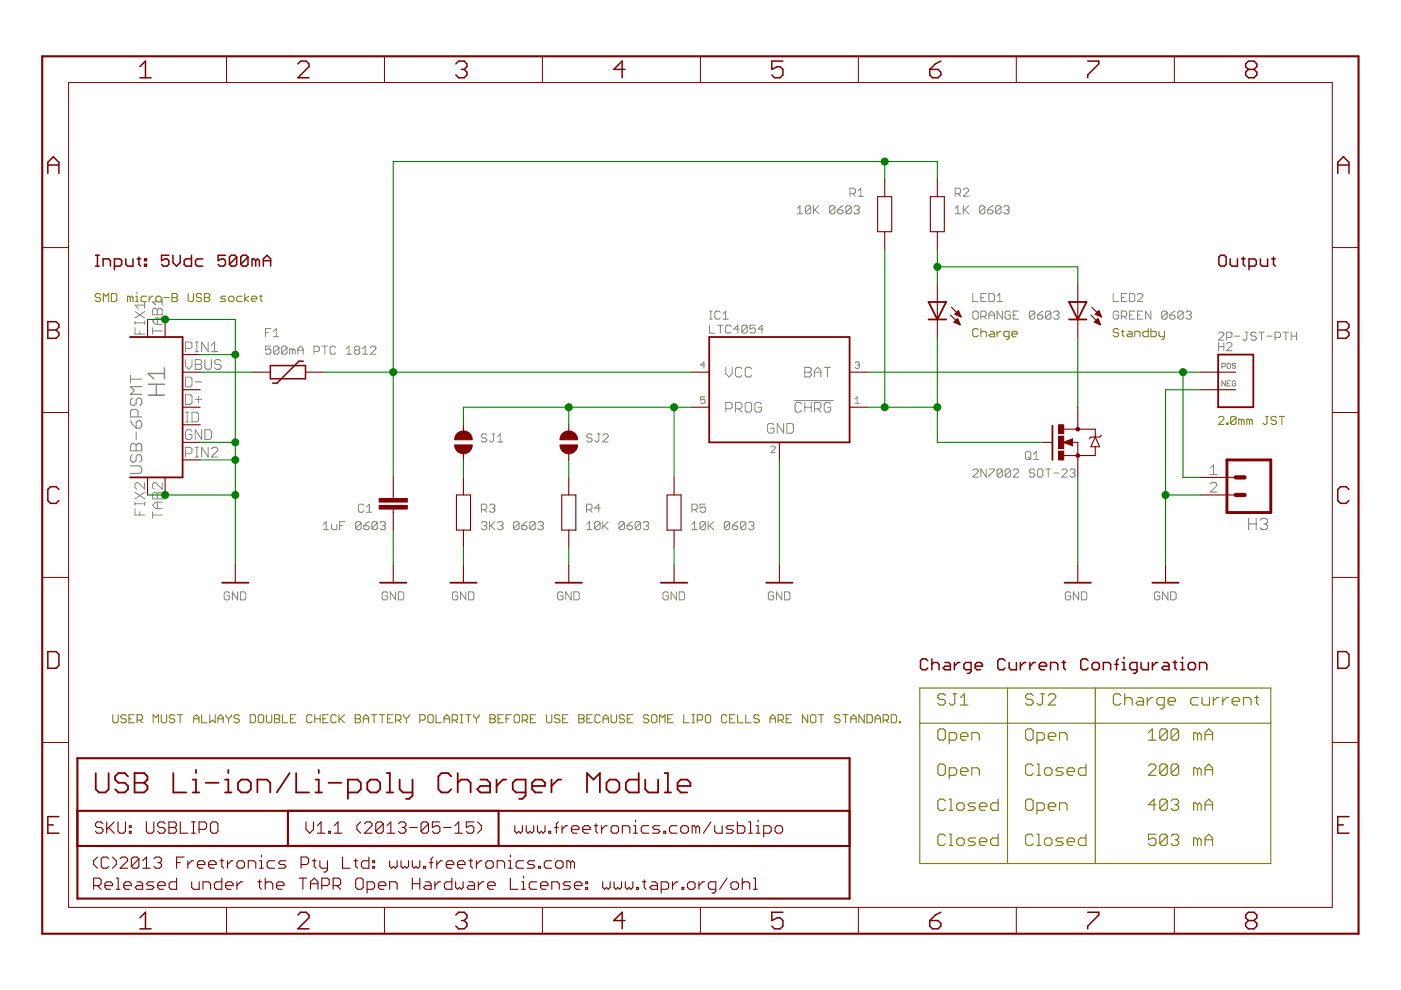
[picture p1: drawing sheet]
<?xml version="1.0" encoding="utf-8"?>
<!DOCTYPE eagle SYSTEM "eagle.dtd">
<eagle version="6.3">
<drawing>
<settings>
<setting alwaysvectorfont="yes"/>
<setting verticaltext="up"/>
</settings>
<grid distance="0.1" unitdist="inch" unit="inch" style="lines" multiple="1" display="no" altdistance="0.01" altunitdist="inch" altunit="inch"/>
<schematic xreflabel="%F%N/%S.%C%R" xrefpart="/%S.%C%R">
<libraries>
<library name="freetronics">
<symbols>
<symbol name="CAP">
<wire x1="0" y1="2.54" x2="0" y2="2.032" width="0.1524" layer="94"/>
<wire x1="0" y1="0" x2="0" y2="0.508" width="0.1524" layer="94"/>
<text x="1.524" y="2.921" size="1.778" layer="95">&gt;NAME</text>
<text x="1.524" y="-2.159" size="1.778" layer="96">&gt;VALUE</text>
<rectangle x1="-2.032" y1="0.508" x2="2.032" y2="1.016" layer="94"/>
<rectangle x1="-2.032" y1="1.524" x2="2.032" y2="2.032" layer="94"/>
<pin name="1" x="0" y="5.08" visible="off" length="short" direction="pas" swaplevel="1" rot="R270"/>
<pin name="2" x="0" y="-2.54" visible="off" length="short" direction="pas" swaplevel="1" rot="R90"/>
</symbol>
<symbol name="RESISTOR">
<wire x1="-2.54" y1="1.016" x2="2.54" y2="1.016" width="0.1524" layer="94"/>
<wire x1="-2.54" y1="-1.016" x2="-2.54" y2="1.016" width="0.1524" layer="94"/>
<wire x1="2.54" y1="-1.016" x2="2.54" y2="1.016" width="0.1524" layer="94"/>
<wire x1="-2.54" y1="-1.016" x2="2.54" y2="-1.016" width="0.1524" layer="94"/>
<text x="-3.81" y="1.4986" size="1.778" layer="95">&gt;NAME</text>
<text x="-3.81" y="-3.302" size="1.778" layer="96">&gt;VALUE</text>
<pin name="2" x="5.08" y="0" visible="off" length="short" direction="pas" swaplevel="1" rot="R180"/>
<pin name="1" x="-5.08" y="0" visible="off" length="short" direction="pas" swaplevel="1"/>
</symbol>
</symbols>
<devicesets>
<deviceset name="CAP" prefix="C" uservalue="yes">
<gates>
<gate name="G$1" symbol="CAP" x="0" y="0"/>
</gates>
<devices>
<device name="0603" package="0603">
<connects>
<connect gate="G$1" pin="1" pad="1"/>
<connect gate="G$1" pin="2" pad="2"/>
</connects>
<technologies>
<technology name=""/>
</technologies>
</device>
<device name="PTH" package="CAP-PTH-SMALL">
<connects>
<connect gate="G$1" pin="1" pad="1"/>
<connect gate="G$1" pin="2" pad="2"/>
</connects>
<technologies>
<technology name=""/>
</technologies>
</device>
<device name="PTH2" package="CAP-PTH-SMALL2">
<connects>
<connect gate="G$1" pin="1" pad="1"/>
<connect gate="G$1" pin="2" pad="2"/>
</connects>
<technologies>
<technology name=""/>
</technologies>
</device>
<device name="0402" package="C0402">
<connects>
<connect gate="G$1" pin="1" pad="1"/>
<connect gate="G$1" pin="2" pad="2"/>
</connects>
<technologies>
<technology name=""/>
</technologies>
</device>
<device name="0805" package="0805">
<connects>
<connect gate="G$1" pin="1" pad="1"/>
<connect gate="G$1" pin="2" pad="2"/>
</connects>
<technologies>
<technology name=""/>
</technologies>
</device>
<device name="PTH3" package="CAP-PTH-LARGE">
<connects>
<connect gate="G$1" pin="1" pad="1"/>
<connect gate="G$1" pin="2" pad="2"/>
</connects>
<technologies>
<technology name=""/>
</technologies>
</device>
<device name="SMD" package="GRM43D">
<connects>
<connect gate="G$1" pin="1" pad="A"/>
<connect gate="G$1" pin="2" pad="C"/>
</connects>
<technologies>
<technology name=""/>
</technologies>
</device>
<device name="0805-LARGE" package="0805-LARGE">
<connects>
<connect gate="G$1" pin="1" pad="1"/>
<connect gate="G$1" pin="2" pad="2"/>
</connects>
<technologies>
<technology name=""/>
</technologies>
</device>
</devices>
</deviceset>
<deviceset name="RESISTOR" prefix="R" uservalue="yes">
<gates>
<gate name="G$1" symbol="RESISTOR" x="0" y="0"/>
</gates>
<devices>
<device name="1206" package="1206">
<connects>
<connect gate="G$1" pin="1" pad="1"/>
<connect gate="G$1" pin="2" pad="2"/>
</connects>
<technologies>
<technology name=""/>
</technologies>
</device>
<device name="0603" package="0603">
<connects>
<connect gate="G$1" pin="1" pad="1"/>
<connect gate="G$1" pin="2" pad="2"/>
</connects>
<technologies>
<technology name=""/>
</technologies>
</device>
<device name="PTH1" package="AXIAL-0.3">
<connects>
<connect gate="G$1" pin="1" pad="P$1"/>
<connect gate="G$1" pin="2" pad="P$2"/>
</connects>
<technologies>
<technology name=""/>
</technologies>
</device>
<device name="2010" package="R2010">
<connects>
<connect gate="G$1" pin="1" pad="1"/>
<connect gate="G$1" pin="2" pad="2"/>
</connects>
<technologies>
<technology name=""/>
</technologies>
</device>
<device name="0402" package="C0402">
<connects>
<connect gate="G$1" pin="1" pad="1"/>
<connect gate="G$1" pin="2" pad="2"/>
</connects>
<technologies>
<technology name=""/>
</technologies>
</device>
<device name="0805" package="0805">
<connects>
<connect gate="G$1" pin="1" pad="1"/>
<connect gate="G$1" pin="2" pad="2"/>
</connects>
<technologies>
<technology name=""/>
</technologies>
</device>
<device name="0805-LARGE" package="0805-LARGE">
<connects>
<connect gate="G$1" pin="1" pad="1"/>
<connect gate="G$1" pin="2" pad="2"/>
</connects>
<technologies>
<technology name=""/>
</technologies>
</device>
</devices>
</deviceset>
</devicesets>
</library>
<library name="freetronics-master-v1">
<symbols>
<symbol name="LED">
<wire x1="1.27" y1="0" x2="0" y2="-2.54" width="0.254" layer="94"/>
<wire x1="0" y1="-2.54" x2="-1.27" y2="0" width="0.254" layer="94"/>
<wire x1="1.27" y1="-2.54" x2="0" y2="-2.54" width="0.254" layer="94"/>
<wire x1="0" y1="-2.54" x2="-1.27" y2="-2.54" width="0.254" layer="94"/>
<wire x1="1.27" y1="0" x2="0" y2="0" width="0.254" layer="94"/>
<wire x1="0" y1="0" x2="-1.27" y2="0" width="0.254" layer="94"/>
<wire x1="0" y1="0" x2="0" y2="-2.54" width="0.1524" layer="94"/>
<wire x1="-2.032" y1="-0.762" x2="-3.429" y2="-2.159" width="0.1524" layer="94"/>
<wire x1="-1.905" y1="-1.905" x2="-3.302" y2="-3.302" width="0.1524" layer="94"/>
<text x="3.556" y="-4.572" size="1.778" layer="95" rot="R90">&gt;NAME</text>
<text x="5.715" y="-4.572" size="1.778" layer="96" rot="R90">&gt;VALUE</text>
<pin name="C" x="0" y="-5.08" visible="off" length="short" direction="pas" rot="R90"/>
<pin name="A" x="0" y="2.54" visible="off" length="short" direction="pas" rot="R270"/>
<polygon width="0.1524" layer="94">
<vertex x="-3.429" y="-2.159"/>
<vertex x="-3.048" y="-1.27"/>
<vertex x="-2.54" y="-1.778"/>
</polygon>
<polygon width="0.1524" layer="94">
<vertex x="-3.302" y="-3.302"/>
<vertex x="-2.921" y="-2.413"/>
<vertex x="-2.413" y="-2.921"/>
</polygon>
</symbol>
</symbols>
<devicesets>
<deviceset name="LED" prefix="LED" uservalue="yes">
<gates>
<gate name="G$1" symbol="LED" x="0" y="0"/>
</gates>
<devices>
<device name="5MM" package="LED5MM">
<connects>
<connect gate="G$1" pin="A" pad="A"/>
<connect gate="G$1" pin="C" pad="K"/>
</connects>
<technologies>
<technology name=""/>
</technologies>
</device>
<device name="3MM" package="LED3MM">
<connects>
<connect gate="G$1" pin="A" pad="A"/>
<connect gate="G$1" pin="C" pad="K"/>
</connects>
<technologies>
<technology name=""/>
</technologies>
</device>
<device name="1206" package="LED-1206">
<connects>
<connect gate="G$1" pin="A" pad="A"/>
<connect gate="G$1" pin="C" pad="C"/>
</connects>
<technologies>
<technology name=""/>
</technologies>
</device>
<device name="0603" package="LED-0603">
<connects>
<connect gate="G$1" pin="A" pad="A"/>
<connect gate="G$1" pin="C" pad="C"/>
</connects>
<technologies>
<technology name=""/>
</technologies>
</device>
<device name="10MM" package="LED10MM">
<connects>
<connect gate="G$1" pin="A" pad="A"/>
<connect gate="G$1" pin="C" pad="C"/>
</connects>
<technologies>
<technology name=""/>
</technologies>
</device>
<device name="0805" package="LED-0805">
<connects>
<connect gate="G$1" pin="A" pad="A"/>
<connect gate="G$1" pin="C" pad="C"/>
</connects>
<technologies>
<technology name=""/>
</technologies>
</device>
<device name="0805-LARGE" package="LED-0805-LARGE">
<connects>
<connect gate="G$1" pin="A" pad="A"/>
<connect gate="G$1" pin="C" pad="C"/>
</connects>
<technologies>
<technology name=""/>
</technologies>
</device>
</devices>
</deviceset>
</devicesets>
</library>
<library name="freetronics-luke">
<symbols>
<symbol name="LTC4054">
<wire x1="-10.16" y1="10.16" x2="10.16" y2="10.16" width="0.254" layer="94"/>
<wire x1="10.16" y1="10.16" x2="10.16" y2="-5.08" width="0.254" layer="94"/>
<wire x1="10.16" y1="-5.08" x2="-10.16" y2="-5.08" width="0.254" layer="94"/>
<wire x1="-10.16" y1="-5.08" x2="-10.16" y2="10.16" width="0.254" layer="94"/>
<text x="-1.778" y="-3.81" size="1.524" layer="95">GND</text>
<text x="-10.16" y="15.24" size="1.27" layer="95">&gt;NAME</text>
<text x="-10.16" y="12.7" size="1.27" layer="96">&gt;VALUE</text>
<pin name="VCC" x="-12.7" y="5.08" visible="pin" length="short"/>
<pin name="PROG" x="-12.7" y="0" visible="pin" length="short"/>
<pin name="BAT" x="12.7" y="5.08" visible="pin" length="short" rot="R180"/>
<pin name="!CHRG" x="12.7" y="0" visible="pin" length="short" rot="R180"/>
<pin name="GND" x="0" y="-7.62" visible="off" length="short" rot="R90"/>
<text x="10.922" y="0.508" size="1.016" layer="95">1</text>
<text x="-1.27" y="-6.604" size="1.016" layer="95">2</text>
<text x="10.922" y="5.588" size="1.016" layer="95">3</text>
<text x="-11.43" y="5.588" size="1.016" layer="95">4</text>
<text x="-11.43" y="0.508" size="1.016" layer="95">5</text>
</symbol>
<symbol name="GND">
<wire x1="-1.905" y1="0" x2="1.905" y2="0" width="0.254" layer="94"/>
<text x="-1.651" y="-2.54" size="1.27" layer="96">&gt;VALUE</text>
<pin name="GND" x="0" y="2.54" visible="off" length="short" direction="sup" rot="R270"/>
</symbol>
<symbol name="PTC">
<wire x1="2.54" y1="0.9525" x2="2.54" y2="-0.9525" width="0.2032" layer="94"/>
<wire x1="2.54" y1="-0.9525" x2="-2.54" y2="-0.9525" width="0.2032" layer="94"/>
<wire x1="-2.54" y1="-0.9525" x2="-2.54" y2="0.9525" width="0.2032" layer="94"/>
<wire x1="-2.54" y1="0.9525" x2="2.54" y2="0.9525" width="0.2032" layer="94"/>
<wire x1="-2.2225" y1="-1.5875" x2="-1.5875" y2="-1.5875" width="0.2032" layer="94"/>
<wire x1="-1.5875" y1="-1.5875" x2="1.5875" y2="1.5875" width="0.2032" layer="94"/>
<wire x1="1.5875" y1="1.5875" x2="2.2225" y2="1.5875" width="0.2032" layer="94"/>
<text x="-3.175" y="4.445" size="1.27" layer="95">&gt;NAME</text>
<text x="-3.175" y="2.54" size="1.27" layer="96">&gt;VALUE</text>
<pin name="P$1" x="-5.08" y="0" visible="off" length="short"/>
<pin name="P$2" x="5.08" y="0" visible="off" length="short" rot="R180"/>
</symbol>
<symbol name="MOSFET_NCH">
<wire x1="-3.6576" y1="2.413" x2="-3.6576" y2="-2.54" width="0.254" layer="94"/>
<wire x1="0" y1="1.905" x2="-2.0066" y2="1.905" width="0.1524" layer="94"/>
<wire x1="0" y1="0" x2="0" y2="-1.905" width="0.1524" layer="94"/>
<wire x1="-2.032" y1="-1.905" x2="0" y2="-1.905" width="0.1524" layer="94"/>
<wire x1="0" y1="2.54" x2="0" y2="1.905" width="0.1524" layer="94"/>
<wire x1="0" y1="1.905" x2="2.54" y2="1.905" width="0.1524" layer="94"/>
<wire x1="2.54" y1="-1.905" x2="0" y2="-1.905" width="0.1524" layer="94"/>
<wire x1="0" y1="-1.905" x2="0" y2="-2.54" width="0.1524" layer="94"/>
<wire x1="-3.683" y1="0" x2="-5.08" y2="0" width="0.1524" layer="94"/>
<wire x1="-2.032" y1="0" x2="-0.762" y2="-0.508" width="0.1524" layer="94"/>
<wire x1="-0.762" y1="-0.508" x2="-0.762" y2="0.508" width="0.1524" layer="94"/>
<wire x1="-0.762" y1="0.508" x2="-2.032" y2="0" width="0.1524" layer="94"/>
<wire x1="-0.889" y1="0" x2="0" y2="0" width="0.1524" layer="94"/>
<wire x1="-0.889" y1="0.254" x2="-1.778" y2="0" width="0.3048" layer="94"/>
<wire x1="-1.778" y1="0" x2="-0.889" y2="-0.254" width="0.3048" layer="94"/>
<wire x1="-0.889" y1="-0.254" x2="-0.889" y2="0" width="0.3048" layer="94"/>
<wire x1="-0.889" y1="0" x2="-1.143" y2="0" width="0.3048" layer="94"/>
<wire x1="2.54" y1="1.905" x2="2.54" y2="0.762" width="0.1524" layer="94"/>
<wire x1="2.54" y1="0.762" x2="1.905" y2="-0.635" width="0.1524" layer="94"/>
<wire x1="1.905" y1="-0.635" x2="2.54" y2="-0.635" width="0.1524" layer="94"/>
<wire x1="2.54" y1="-0.635" x2="3.175" y2="-0.635" width="0.1524" layer="94"/>
<wire x1="3.175" y1="-0.635" x2="2.54" y2="0.762" width="0.1524" layer="94"/>
<wire x1="1.905" y1="0.762" x2="2.54" y2="0.762" width="0.1524" layer="94"/>
<wire x1="2.54" y1="0.762" x2="3.175" y2="0.762" width="0.1524" layer="94"/>
<wire x1="3.175" y1="0.762" x2="3.429" y2="1.016" width="0.1524" layer="94"/>
<wire x1="1.905" y1="0.762" x2="1.651" y2="0.508" width="0.1524" layer="94"/>
<circle x="0" y="-1.905" radius="0.127" width="0.4064" layer="94"/>
<circle x="0" y="1.905" radius="0.127" width="0.4064" layer="94"/>
<text x="2.54" y="5.08" size="1.27" layer="95">&gt;NAME</text>
<text x="2.54" y="2.54" size="1.27" layer="96">&gt;VALUE</text>
<text x="-1.27" y="2.54" size="0.8128" layer="93">D</text>
<text x="-1.27" y="-3.556" size="0.8128" layer="93">S</text>
<text x="-5.08" y="-1.27" size="0.8128" layer="93">G</text>
<rectangle x1="-2.794" y1="-2.54" x2="-2.032" y2="-1.27" layer="94"/>
<rectangle x1="-2.794" y1="1.27" x2="-2.032" y2="2.54" layer="94"/>
<rectangle x1="-2.794" y1="-0.889" x2="-2.032" y2="0.889" layer="94"/>
<pin name="G" x="-5.08" y="0" visible="off" length="point" direction="pas"/>
<pin name="D" x="0" y="5.08" visible="off" length="short" direction="pas" rot="R270"/>
<pin name="S" x="0" y="-5.08" visible="off" length="short" direction="pas" rot="R90"/>
<wire x1="2.54" y1="-0.635" x2="2.54" y2="-1.905" width="0.1524" layer="94"/>
</symbol>
<symbol name="SJ">
<wire x1="0.381" y1="0.635" x2="0.381" y2="-0.635" width="1.27" layer="94" curve="-180" cap="flat"/>
<wire x1="-0.381" y1="-0.635" x2="-0.381" y2="0.635" width="1.27" layer="94" curve="-180" cap="flat"/>
<wire x1="2.54" y1="0" x2="1.651" y2="0" width="0.1524" layer="94"/>
<wire x1="-2.54" y1="0" x2="-1.651" y2="0" width="0.1524" layer="94"/>
<text x="-2.54" y="2.54" size="1.778" layer="95">&gt;NAME</text>
<text x="-2.54" y="-3.81" size="1.778" layer="96">&gt;VALUE</text>
<pin name="2" x="2.54" y="0" visible="off" length="point" direction="pas" swaplevel="1" rot="R180"/>
<pin name="1" x="-2.54" y="0" visible="off" length="point" direction="pas" swaplevel="1"/>
</symbol>
</symbols>
<devicesets>
<deviceset name="LTC4054" prefix="IC">
<gates>
<gate name="G$1" symbol="LTC4054" x="0" y="-2.54"/>
</gates>
<devices>
<device name="" package="SOT23-5">
<connects>
<connect gate="G$1" pin="!CHRG" pad="1"/>
<connect gate="G$1" pin="BAT" pad="3"/>
<connect gate="G$1" pin="GND" pad="2"/>
<connect gate="G$1" pin="PROG" pad="5"/>
<connect gate="G$1" pin="VCC" pad="4"/>
</connects>
<technologies>
<technology name=""/>
</technologies>
</device>
</devices>
</deviceset>
<deviceset name="GND">
<gates>
<gate name="G$1" symbol="GND" x="0" y="0"/>
</gates>
<devices>
<device name="">
<technologies>
<technology name=""/>
</technologies>
</device>
</devices>
</deviceset>
<deviceset name="PTC" prefix="F">
<gates>
<gate name="G$1" symbol="PTC" x="0" y="0"/>
</gates>
<devices>
<device name="" package="1812">
<connects>
<connect gate="G$1" pin="P$1" pad="1"/>
<connect gate="G$1" pin="P$2" pad="2"/>
</connects>
<technologies>
<technology name=""/>
</technologies>
</device>
</devices>
</deviceset>
<deviceset name="2N7002" prefix="Q">
<gates>
<gate name="G$1" symbol="MOSFET_NCH" x="0" y="0"/>
</gates>
<devices>
<device name="" package="SOT23-3">
<connects>
<connect gate="G$1" pin="D" pad="3"/>
<connect gate="G$1" pin="G" pad="1"/>
<connect gate="G$1" pin="S" pad="2"/>
</connects>
<technologies>
<technology name=""/>
</technologies>
</device>
</devices>
</deviceset>
<deviceset name="SJ" prefix="J">
<gates>
<gate name="G$1" symbol="SJ" x="0" y="0"/>
</gates>
<devices>
<device name="" package="SJ">
<connects>
<connect gate="G$1" pin="1" pad="1"/>
<connect gate="G$1" pin="2" pad="2"/>
</connects>
<technologies>
<technology name=""/>
</technologies>
</device>
</devices>
</deviceset>
</devicesets>
</library>
<library name="freetronics-jon">
<symbols>
<symbol name="CELL">
<pin name="POS" x="-2.54" y="2.54" visible="off" length="middle" direction="pwr"/>
<pin name="NEG" x="-2.54" y="0" visible="off" length="middle" direction="pwr"/>
<text x="0" y="5.588" size="1.27" layer="95" font="vector">&gt;NAME</text>
<text x="0" y="7.112" size="1.27" layer="96">&gt;VALUE</text>
<wire x1="0" y1="5.08" x2="0" y2="-2.54" width="0.254" layer="94"/>
<wire x1="0" y1="-2.54" x2="5.08" y2="-2.54" width="0.254" layer="94"/>
<wire x1="5.08" y1="-2.54" x2="5.08" y2="5.08" width="0.254" layer="94"/>
<wire x1="5.08" y1="5.08" x2="0" y2="5.08" width="0.254" layer="94"/>
<text x="0.508" y="3.048" size="0.8128" layer="97">POS</text>
<text x="0.508" y="0.508" size="0.8128" layer="97">NEG</text>
</symbol>
<symbol name="USB-6P">
<wire x1="5.08" y1="10.16" x2="-2.54" y2="10.16" width="0.254" layer="94"/>
<wire x1="-2.54" y1="10.16" x2="-2.54" y2="-10.16" width="0.254" layer="94"/>
<wire x1="-2.54" y1="-10.16" x2="5.08" y2="-10.16" width="0.254" layer="94"/>
<text x="2.54" y="-6.35" size="2.54" layer="95" rot="R90">&gt;NAME</text>
<pin name="D+" x="-5.08" y="0" visible="pad" length="short"/>
<pin name="D-" x="-5.08" y="-2.54" visible="pad" length="short"/>
<pin name="VBUS" x="-5.08" y="-5.08" visible="pad" length="short"/>
<pin name="GND" x="-5.08" y="5.08" visible="pad" length="short"/>
<pin name="ID" x="-5.08" y="2.54" visible="pad" length="short"/>
<pin name="TAB1" x="0" y="-12.7" visible="pad" length="short" rot="R90"/>
<pin name="TAB2" x="0" y="12.7" visible="pad" length="short" rot="R270"/>
<pin name="FIX1" x="2.54" y="-12.7" visible="pad" length="short" rot="R90"/>
<pin name="FIX2" x="2.54" y="12.7" visible="pad" length="short" rot="R270"/>
<pin name="PIN2" x="-5.08" y="7.62" visible="pad" length="short"/>
<pin name="PIN1" x="-5.08" y="-7.62" visible="pad" length="short"/>
<text x="5.08" y="-5.08" size="1.778" layer="96" rot="R90">&gt;VALUE</text>
</symbol>
</symbols>
<devicesets>
<deviceset name="2P-JST-TH-RA" prefix="B">
<gates>
<gate name="G$1" symbol="CELL" x="0" y="0"/>
</gates>
<devices>
<device name="PTH" package="JST-2MM-TH-RA">
<connects>
<connect gate="G$1" pin="NEG" pad="NEG"/>
<connect gate="G$1" pin="POS" pad="POS"/>
</connects>
<technologies>
<technology name=""/>
</technologies>
</device>
</devices>
</deviceset>
<deviceset name="USB-6P">
<gates>
<gate name="G$1" symbol="USB-6P" x="0" y="0"/>
</gates>
<devices>
<device name="SMT" package="USB-MICROB-MB05PMXX">
<connects>
<connect gate="G$1" pin="D+" pad="D+"/>
<connect gate="G$1" pin="D-" pad="D-"/>
<connect gate="G$1" pin="FIX1" pad="FIX1"/>
<connect gate="G$1" pin="FIX2" pad="FIX2"/>
<connect gate="G$1" pin="GND" pad="GND"/>
<connect gate="G$1" pin="ID" pad="ID"/>
<connect gate="G$1" pin="PIN1" pad="PIN1"/>
<connect gate="G$1" pin="PIN2" pad="PIN2"/>
<connect gate="G$1" pin="TAB1" pad="TAB1"/>
<connect gate="G$1" pin="TAB2" pad="TAB2"/>
<connect gate="G$1" pin="VBUS" pad="VBUS"/>
</connects>
<technologies>
<technology name=""/>
</technologies>
</device>
</devices>
</deviceset>
</devicesets>
</library>
<library name="freetronics-master-v1.1">
<symbols>
<symbol name="M02">
<wire x1="3.81" y1="-2.54" x2="-2.54" y2="-2.54" width="0.4064" layer="94"/>
<wire x1="1.27" y1="2.54" x2="2.54" y2="2.54" width="0.6096" layer="94"/>
<wire x1="1.27" y1="0" x2="2.54" y2="0" width="0.6096" layer="94"/>
<wire x1="-2.54" y1="5.08" x2="-2.54" y2="-2.54" width="0.4064" layer="94"/>
<wire x1="3.81" y1="-2.54" x2="3.81" y2="5.08" width="0.4064" layer="94"/>
<wire x1="-2.54" y1="5.08" x2="3.81" y2="5.08" width="0.4064" layer="94"/>
<text x="-2.54" y="-5.08" size="1.778" layer="96">&gt;VALUE</text>
<text x="-2.54" y="5.842" size="1.778" layer="95">&gt;NAME</text>
<pin name="1" x="7.62" y="0" visible="pad" length="middle" direction="pas" swaplevel="1" rot="R180"/>
<pin name="2" x="7.62" y="2.54" visible="pad" length="middle" direction="pas" swaplevel="1" rot="R180"/>
</symbol>
</symbols>
<devicesets>
<deviceset name="M02" prefix="JP" uservalue="yes">
<gates>
<gate name="G$1" symbol="M02" x="-2.54" y="0"/>
</gates>
<devices>
<device name="PTH" package="1X02">
<connects>
<connect gate="G$1" pin="1" pad="1"/>
<connect gate="G$1" pin="2" pad="2"/>
</connects>
<technologies>
<technology name=""/>
</technologies>
</device>
<device name="POLAR" package="MOLEX-1X2">
<connects>
<connect gate="G$1" pin="1" pad="1"/>
<connect gate="G$1" pin="2" pad="2"/>
</connects>
<technologies>
<technology name=""/>
</technologies>
</device>
<device name="3.5MM" package="SCREWTERMINAL-3.5MM-2">
<connects>
<connect gate="G$1" pin="1" pad="1"/>
<connect gate="G$1" pin="2" pad="2"/>
</connects>
<technologies>
<technology name=""/>
</technologies>
</device>
<device name="-JST-2MM-SMT" package="S2B-PH">
<connects>
<connect gate="G$1" pin="1" pad="1"/>
<connect gate="G$1" pin="2" pad="2"/>
</connects>
<technologies>
<technology name=""/>
</technologies>
</device>
<device name="PTH2" package="1X02_BIG">
<connects>
<connect gate="G$1" pin="1" pad="P$1"/>
<connect gate="G$1" pin="2" pad="P$2"/>
</connects>
<technologies>
<technology name=""/>
</technologies>
</device>
<device name="4UCON-15767" package="S2B-PH-VERTICAL">
<connects>
<connect gate="G$1" pin="1" pad="GND"/>
<connect gate="G$1" pin="2" pad="VCC"/>
</connects>
<technologies>
<technology name=""/>
</technologies>
</device>
<device name="ROCKER" package="R_SW_TH">
<connects>
<connect gate="G$1" pin="1" pad="P$3"/>
<connect gate="G$1" pin="2" pad="P$4"/>
</connects>
<technologies>
<technology name=""/>
</technologies>
</device>
<device name="5MM" package="SCREWTERMINAL-5MM-2">
<connects>
<connect gate="G$1" pin="1" pad="1"/>
<connect gate="G$1" pin="2" pad="2"/>
</connects>
<technologies>
<technology name=""/>
</technologies>
</device>
<device name="LOCK" package="1X02_LOCK">
<connects>
<connect gate="G$1" pin="1" pad="1"/>
<connect gate="G$1" pin="2" pad="2"/>
</connects>
<technologies>
<technology name=""/>
</technologies>
</device>
<device name="POLAR_LOCK" package="MOLEX-1X2_LOCK">
<connects>
<connect gate="G$1" pin="1" pad="1"/>
<connect gate="G$1" pin="2" pad="2"/>
</connects>
<technologies>
<technology name=""/>
</technologies>
</device>
<device name="LOCK_LONGPADS" package="1X02_LOCK_LONGPADS">
<connects>
<connect gate="G$1" pin="1" pad="1"/>
<connect gate="G$1" pin="2" pad="2"/>
</connects>
<technologies>
<technology name=""/>
</technologies>
</device>
<device name="3.5MM_LOCK" package="SCREWTERMINAL-3.5MM-2_LOCK">
<connects>
<connect gate="G$1" pin="1" pad="1"/>
<connect gate="G$1" pin="2" pad="2"/>
</connects>
<technologies>
<technology name=""/>
</technologies>
</device>
</devices>
</deviceset>
</devicesets>
</library>
</libraries>
<attributes>
</attributes>
<variantdefs>
</variantdefs>
<classes>
<class number="0" name="default" width="0" drill="0">
</class>
</classes>
<parts>
<part name="IC1" library="freetronics-luke" deviceset="LTC4054" device=""/>
<part name="U$1" library="freetronics-luke" deviceset="GND" device=""/>
<part name="R2" library="freetronics" deviceset="RESISTOR" device="0603" value="1K 0603"/>
<part name="R1" library="freetronics" deviceset="RESISTOR" device="0603" value="10K 0603"/>
<part name="C1" library="freetronics" deviceset="CAP" device="0603" value="1uF 0603"/>
<part name="U$4" library="freetronics-luke" deviceset="GND" device=""/>
<part name="U$6" library="freetronics-luke" deviceset="GND" device=""/>
<part name="F1" library="freetronics-luke" deviceset="PTC" device="" value="500mA PTC 1812"/>
<part name="U$2" library="freetronics-luke" deviceset="GND" device=""/>
<part name="R5" library="freetronics" deviceset="RESISTOR" device="0603" value="10K 0603"/>
<part name="U$3" library="freetronics-luke" deviceset="GND" device=""/>
<part name="LED1" library="freetronics-master-v1" deviceset="LED" device="0603" value="ORANGE 0603"/>
<part name="LED2" library="freetronics-master-v1" deviceset="LED" device="0603" value="GREEN 0603"/>
<part name="Q1" library="freetronics-luke" deviceset="2N7002" device="" value="2N7002 SOT-23"/>
<part name="R3" library="freetronics" deviceset="RESISTOR" device="0603" value="3K3 0603"/>
<part name="U$5" library="freetronics-luke" deviceset="GND" device=""/>
<part name="R4" library="freetronics" deviceset="RESISTOR" device="0603" value="10K 0603"/>
<part name="U$8" library="freetronics-luke" deviceset="GND" device=""/>
<part name="SJ1" library="freetronics-luke" deviceset="SJ" device=""/>
<part name="SJ2" library="freetronics-luke" deviceset="SJ" device=""/>
<part name="H2" library="freetronics-jon" deviceset="2P-JST-TH-RA" device="PTH" value="2P-JST-PTH"/>
<part name="U$9" library="freetronics-luke" deviceset="GND" device=""/>
<part name="H1" library="freetronics-jon" deviceset="USB-6P" device="SMT"/>
<part name="H3" library="freetronics-master-v1.1" deviceset="M02" device="PTH"/>
</parts>
<sheets>
<sheet>
<plain>
<text x="7.62" y="20.32" size="3.048" layer="94">USB Li-ion/Li-poly Charger Module</text>
<text x="38.1" y="14.478" size="1.778" layer="94">V1.1 (2013-05-15)</text>
<text x="7.62" y="14.478" size="1.778" layer="94">SKU: USBLIPO</text>
<text x="7.366" y="9.398" size="1.778" layer="94">(C)2013 Freetronics Pty Ltd: www.freetronics.com</text>
<text x="7.366" y="6.35" size="1.778" layer="94">Released under the TAPR Open Hardware License: www.tapr.org/ohl</text>
<text x="68.326" y="14.478" size="1.778" layer="94">www.freetronics.com/usblipo</text>
<text x="7.62" y="91.44" size="1.27" layer="98">SMD micro-B USB socket</text>
<text x="170.18" y="73.66" size="1.27" layer="98">2.0mm JST</text>
<text x="10.16" y="30.48" size="1.27" layer="98">USER MUST ALWAYS DOUBLE CHECK BATTERY POLARITY BEFORE USE BECAUSE SOME LIPO CELLS ARE NOT STANDARD.</text>
<frame x1="0" y1="0" x2="190.5" y2="127" columns="8" rows="5" layer="94"/>
<frame x1="5.08" y1="12.7" x2="116.84" y2="25.4" columns="0" rows="0" layer="94" border-left="no" border-top="no" border-right="no" border-bottom="no"/>
<frame x1="35.56" y1="12.7" x2="66.04" y2="17.78" columns="8" rows="5" layer="94"/>
<frame x1="5.08" y1="5.08" x2="116.84" y2="17.78" columns="0" rows="0" layer="94" border-left="no" border-top="no" border-right="no" border-bottom="no"/>
<text x="154.94" y="33.02" size="1.778" layer="98">Charge current</text>
<text x="129.54" y="27.94" size="1.778" layer="98">Open</text>
<wire x1="127" y1="35.56" x2="139.7" y2="35.56" width="0.1524" layer="98"/>
<wire x1="139.7" y1="35.56" x2="152.4" y2="35.56" width="0.1524" layer="98"/>
<wire x1="152.4" y1="35.56" x2="177.8" y2="35.56" width="0.1524" layer="98"/>
<wire x1="177.8" y1="35.56" x2="177.8" y2="30.48" width="0.1524" layer="98"/>
<wire x1="177.8" y1="30.48" x2="177.8" y2="10.16" width="0.1524" layer="98"/>
<wire x1="177.8" y1="10.16" x2="152.4" y2="10.16" width="0.1524" layer="98"/>
<wire x1="152.4" y1="10.16" x2="139.7" y2="10.16" width="0.1524" layer="98"/>
<wire x1="139.7" y1="10.16" x2="127" y2="10.16" width="0.1524" layer="98"/>
<wire x1="127" y1="10.16" x2="127" y2="30.48" width="0.1524" layer="98"/>
<text x="134.62" y="86.36" size="1.27" layer="98">Charge</text>
<text x="154.94" y="86.36" size="1.27" layer="98">Standby</text>
<text x="160.02" y="27.94" size="1.778" layer="98">100 mA</text>
<text x="142.24" y="27.94" size="1.778" layer="98">Open</text>
<text x="142.24" y="22.86" size="1.778" layer="98">Closed</text>
<text x="129.54" y="22.86" size="1.778" layer="98">Open</text>
<text x="160.02" y="22.86" size="1.778" layer="98">200 mA</text>
<text x="129.54" y="17.78" size="1.778" layer="98">Closed</text>
<text x="142.24" y="17.78" size="1.778" layer="98">Open</text>
<text x="160.02" y="17.78" size="1.778" layer="98">403 mA</text>
<text x="129.54" y="12.7" size="1.778" layer="98">Closed</text>
<text x="142.24" y="12.7" size="1.778" layer="98">Closed</text>
<text x="160.02" y="12.7" size="1.778" layer="98">503 mA</text>
<text x="129.54" y="33.02" size="1.778" layer="98">SJ1</text>
<text x="142.24" y="33.02" size="1.778" layer="98">SJ2</text>
<wire x1="127" y1="30.48" x2="127" y2="35.56" width="0.1524" layer="98"/>
<wire x1="127" y1="30.48" x2="139.7" y2="30.48" width="0.1524" layer="98"/>
<wire x1="139.7" y1="30.48" x2="152.4" y2="30.48" width="0.1524" layer="98"/>
<wire x1="152.4" y1="30.48" x2="177.8" y2="30.48" width="0.1524" layer="98"/>
<wire x1="139.7" y1="10.16" x2="139.7" y2="30.48" width="0.1524" layer="98"/>
<wire x1="152.4" y1="10.16" x2="152.4" y2="30.48" width="0.1524" layer="98"/>
<wire x1="139.7" y1="30.48" x2="139.7" y2="35.56" width="0.1524" layer="98"/>
<wire x1="152.4" y1="30.48" x2="152.4" y2="35.56" width="0.1524" layer="98"/>
<text x="127" y="38.1" size="1.778" layer="94" ratio="12">Charge Current Configuration</text>
<text x="7.62" y="96.52" size="1.778" layer="94" ratio="12">Input: 5Vdc 500mA</text>
<text x="170.18" y="96.52" size="1.778" layer="94" ratio="12">Output</text>
</plain>
<instances>
<instance part="IC1" gate="G$1" x="106.68" y="76.2" smashed="yes">
<attribute name="NAME" x="96.52" y="88.9" size="1.27" layer="95"/>
<attribute name="VALUE" x="96.52" y="86.868" size="1.27" layer="96"/>
</instance>
<instance part="U$1" gate="G$1" x="106.68" y="50.8"/>
<instance part="R2" gate="G$1" x="129.54" y="104.14" smashed="yes" rot="MR270">
<attribute name="NAME" x="132.08" y="106.68" size="1.27" layer="95"/>
<attribute name="VALUE" x="132.08" y="104.14" size="1.27" layer="96"/>
</instance>
<instance part="R1" gate="G$1" x="121.92" y="104.14" smashed="yes" rot="MR270">
<attribute name="NAME" x="116.84" y="106.68" size="1.27" layer="95"/>
<attribute name="VALUE" x="109.22" y="104.14" size="1.27" layer="96"/>
</instance>
<instance part="C1" gate="G$1" x="50.8" y="63.5" smashed="yes" rot="R180">
<attribute name="NAME" x="45.72" y="60.96" size="1.27" layer="95"/>
<attribute name="VALUE" x="40.64" y="58.42" size="1.27" layer="96"/>
</instance>
<instance part="U$4" gate="G$1" x="50.8" y="50.8"/>
<instance part="U$6" gate="G$1" x="149.86" y="50.8" rot="MR0"/>
<instance part="F1" gate="G$1" x="35.56" y="81.28" smashed="yes">
<attribute name="NAME" x="32.258" y="86.36" size="1.27" layer="95"/>
<attribute name="VALUE" x="32.258" y="83.82" size="1.27" layer="96"/>
</instance>
<instance part="U$2" gate="G$1" x="27.94" y="50.8"/>
<instance part="R5" gate="G$1" x="91.44" y="60.96" smashed="yes" rot="MR270">
<attribute name="NAME" x="93.98" y="60.96" size="1.27" layer="95"/>
<attribute name="VALUE" x="93.98" y="58.42" size="1.27" layer="96"/>
</instance>
<instance part="U$3" gate="G$1" x="91.44" y="50.8"/>
<instance part="LED1" gate="G$1" x="129.54" y="91.44" smashed="yes" rot="MR0">
<attribute name="NAME" x="134.62" y="91.44" size="1.27" layer="95"/>
<attribute name="VALUE" x="134.62" y="88.9" size="1.27" layer="96"/>
</instance>
<instance part="LED2" gate="G$1" x="149.86" y="91.44" smashed="yes" rot="MR0">
<attribute name="NAME" x="154.94" y="91.44" size="1.27" layer="95"/>
<attribute name="VALUE" x="154.94" y="88.9" size="1.27" layer="96"/>
</instance>
<instance part="Q1" gate="G$1" x="149.86" y="71.12" smashed="yes">
<attribute name="NAME" x="142.24" y="68.58" size="1.27" layer="95"/>
<attribute name="VALUE" x="134.62" y="66.04" size="1.27" layer="96"/>
</instance>
<instance part="R3" gate="G$1" x="60.96" y="60.96" smashed="yes" rot="MR270">
<attribute name="NAME" x="63.5" y="60.96" size="1.27" layer="95"/>
<attribute name="VALUE" x="63.5" y="58.42" size="1.27" layer="96"/>
</instance>
<instance part="U$5" gate="G$1" x="60.96" y="50.8"/>
<instance part="R4" gate="G$1" x="76.2" y="60.96" smashed="yes" rot="MR270">
<attribute name="NAME" x="78.74" y="60.96" size="1.27" layer="95"/>
<attribute name="VALUE" x="78.74" y="58.42" size="1.27" layer="96"/>
</instance>
<instance part="U$8" gate="G$1" x="76.2" y="50.8"/>
<instance part="SJ1" gate="G$1" x="60.96" y="71.12" smashed="yes" rot="R90">
<attribute name="NAME" x="63.5" y="71.12" size="1.27" layer="95"/>
</instance>
<instance part="SJ2" gate="G$1" x="76.2" y="71.12" smashed="yes" rot="R90">
<attribute name="NAME" x="78.74" y="71.12" size="1.27" layer="95"/>
</instance>
<instance part="H2" gate="G$1" x="170.18" y="78.74"/>
<instance part="U$9" gate="G$1" x="162.56" y="50.8"/>
<instance part="H1" gate="G$1" x="17.78" y="76.2" rot="R180"/>
<instance part="H3" gate="G$1" x="175.26" y="66.04" rot="R180"/>
</instances>
<busses>
</busses>
<nets>
<net name="GND" class="0">
<segment>
<wire x1="106.68" y1="53.34" x2="106.68" y2="68.58" width="0.1524" layer="91"/>
<pinref part="IC1" gate="G$1" pin="GND"/>
<pinref part="U$1" gate="G$1" pin="GND"/>
</segment>
<segment>
<wire x1="50.8" y1="53.34" x2="50.8" y2="58.42" width="0.1524" layer="91"/>
<pinref part="C1" gate="G$1" pin="1"/>
<pinref part="U$4" gate="G$1" pin="GND"/>
</segment>
<segment>
<wire x1="149.86" y1="66.04" x2="149.86" y2="53.34" width="0.1524" layer="91"/>
<pinref part="U$6" gate="G$1" pin="GND"/>
<pinref part="Q1" gate="G$1" pin="S"/>
</segment>
<segment>
<wire x1="22.86" y1="71.12" x2="27.94" y2="71.12" width="0.1524" layer="91"/>
<wire x1="27.94" y1="71.12" x2="27.94" y2="68.58" width="0.1524" layer="91"/>
<wire x1="27.94" y1="68.58" x2="27.94" y2="63.5" width="0.1524" layer="91"/>
<wire x1="27.94" y1="63.5" x2="27.94" y2="53.34" width="0.1524" layer="91"/>
<wire x1="27.94" y1="63.5" x2="17.78" y2="63.5" width="0.1524" layer="91"/>
<junction x="27.94" y="63.5"/>
<pinref part="U$2" gate="G$1" pin="GND"/>
<pinref part="H1" gate="G$1" pin="TAB2"/>
<pinref part="H1" gate="G$1" pin="GND"/>
<pinref part="H1" gate="G$1" pin="TAB1"/>
<wire x1="17.78" y1="88.9" x2="27.94" y2="88.9" width="0.1524" layer="91"/>
<wire x1="27.94" y1="88.9" x2="27.94" y2="83.82" width="0.1524" layer="91"/>
<junction x="27.94" y="71.12"/>
<pinref part="H1" gate="G$1" pin="FIX1"/>
<wire x1="27.94" y1="83.82" x2="27.94" y2="71.12" width="0.1524" layer="91"/>
<wire x1="15.24" y1="88.9" x2="17.78" y2="88.9" width="0.1524" layer="91"/>
<pinref part="H1" gate="G$1" pin="FIX2"/>
<wire x1="15.24" y1="63.5" x2="17.78" y2="63.5" width="0.1524" layer="91"/>
<junction x="17.78" y="63.5"/>
<junction x="17.78" y="88.9"/>
<pinref part="H1" gate="G$1" pin="PIN1"/>
<wire x1="22.86" y1="83.82" x2="27.94" y2="83.82" width="0.1524" layer="91"/>
<pinref part="H1" gate="G$1" pin="PIN2"/>
<wire x1="22.86" y1="68.58" x2="27.94" y2="68.58" width="0.1524" layer="91"/>
<junction x="27.94" y="68.58"/>
<junction x="27.94" y="83.82"/>
</segment>
<segment>
<wire x1="91.44" y1="55.88" x2="91.44" y2="53.34" width="0.1524" layer="91"/>
<pinref part="R5" gate="G$1" pin="2"/>
<pinref part="U$3" gate="G$1" pin="GND"/>
</segment>
<segment>
<pinref part="R3" gate="G$1" pin="2"/>
<pinref part="U$5" gate="G$1" pin="GND"/>
<wire x1="60.96" y1="55.88" x2="60.96" y2="53.34" width="0.1524" layer="91"/>
</segment>
<segment>
<pinref part="R4" gate="G$1" pin="2"/>
<pinref part="U$8" gate="G$1" pin="GND"/>
<wire x1="76.2" y1="55.88" x2="76.2" y2="53.34" width="0.1524" layer="91"/>
</segment>
<segment>
<pinref part="H2" gate="G$1" pin="NEG"/>
<wire x1="167.64" y1="78.74" x2="162.56" y2="78.74" width="0.1524" layer="91"/>
<wire x1="162.56" y1="78.74" x2="162.56" y2="63.5" width="0.1524" layer="91"/>
<pinref part="U$9" gate="G$1" pin="GND"/>
<pinref part="H3" gate="G$1" pin="2"/>
<wire x1="162.56" y1="63.5" x2="162.56" y2="53.34" width="0.1524" layer="91"/>
<wire x1="167.64" y1="63.5" x2="162.56" y2="63.5" width="0.1524" layer="91"/>
<junction x="162.56" y="63.5"/>
</segment>
</net>
<net name="N$1" class="0">
<segment>
<wire x1="149.86" y1="86.36" x2="149.86" y2="76.2" width="0.1524" layer="91"/>
<pinref part="LED2" gate="G$1" pin="C"/>
<pinref part="Q1" gate="G$1" pin="D"/>
</segment>
</net>
<net name="N$8" class="0">
<segment>
<wire x1="129.54" y1="96.52" x2="149.86" y2="96.52" width="0.1524" layer="91"/>
<wire x1="149.86" y1="96.52" x2="149.86" y2="93.98" width="0.1524" layer="91"/>
<wire x1="129.54" y1="93.98" x2="129.54" y2="96.52" width="0.1524" layer="91"/>
<pinref part="LED1" gate="G$1" pin="A"/>
<pinref part="LED2" gate="G$1" pin="A"/>
<pinref part="R2" gate="G$1" pin="2"/>
<wire x1="129.54" y1="99.06" x2="129.54" y2="96.52" width="0.1524" layer="91"/>
<junction x="129.54" y="96.52"/>
</segment>
</net>
<net name="N$113" class="0">
<segment>
<wire x1="22.86" y1="81.28" x2="30.48" y2="81.28" width="0.1524" layer="91"/>
<pinref part="F1" gate="G$1" pin="P$1"/>
<pinref part="H1" gate="G$1" pin="VBUS"/>
</segment>
</net>
<net name="N$2" class="0">
<segment>
<wire x1="129.54" y1="109.22" x2="129.54" y2="111.76" width="0.1524" layer="91"/>
<wire x1="129.54" y1="111.76" x2="121.92" y2="111.76" width="0.1524" layer="91"/>
<wire x1="121.92" y1="111.76" x2="121.92" y2="109.22" width="0.1524" layer="91"/>
<wire x1="121.92" y1="111.76" x2="50.8" y2="111.76" width="0.1524" layer="91"/>
<wire x1="40.64" y1="81.28" x2="50.8" y2="81.28" width="0.1524" layer="91"/>
<wire x1="93.98" y1="81.28" x2="50.8" y2="81.28" width="0.1524" layer="91"/>
<wire x1="50.8" y1="66.04" x2="50.8" y2="81.28" width="0.1524" layer="91"/>
<wire x1="50.8" y1="111.76" x2="50.8" y2="81.28" width="0.1524" layer="91"/>
<junction x="50.8" y="81.28"/>
<junction x="121.92" y="111.76"/>
<pinref part="R2" gate="G$1" pin="1"/>
<pinref part="R1" gate="G$1" pin="1"/>
<pinref part="F1" gate="G$1" pin="P$2"/>
<pinref part="IC1" gate="G$1" pin="VCC"/>
<pinref part="C1" gate="G$1" pin="2"/>
</segment>
</net>
<net name="N$6" class="0">
<segment>
<wire x1="144.78" y1="71.12" x2="129.54" y2="71.12" width="0.1524" layer="91"/>
<wire x1="129.54" y1="71.12" x2="129.54" y2="76.2" width="0.1524" layer="91"/>
<wire x1="129.54" y1="76.2" x2="121.92" y2="76.2" width="0.1524" layer="91"/>
<wire x1="121.92" y1="99.06" x2="121.92" y2="76.2" width="0.1524" layer="91"/>
<wire x1="119.38" y1="76.2" x2="121.92" y2="76.2" width="0.1524" layer="91"/>
<wire x1="129.54" y1="86.36" x2="129.54" y2="76.2" width="0.1524" layer="91"/>
<junction x="121.92" y="76.2"/>
<junction x="129.54" y="76.2"/>
<pinref part="IC1" gate="G$1" pin="!CHRG"/>
<pinref part="R1" gate="G$1" pin="2"/>
<pinref part="LED1" gate="G$1" pin="C"/>
<pinref part="Q1" gate="G$1" pin="G"/>
</segment>
</net>
<net name="N$3" class="0">
<segment>
<wire x1="93.98" y1="76.2" x2="91.44" y2="76.2" width="0.1524" layer="91"/>
<wire x1="91.44" y1="76.2" x2="91.44" y2="66.04" width="0.1524" layer="91"/>
<pinref part="IC1" gate="G$1" pin="PROG"/>
<pinref part="R5" gate="G$1" pin="1"/>
<wire x1="91.44" y1="76.2" x2="76.2" y2="76.2" width="0.1524" layer="91"/>
<pinref part="SJ1" gate="G$1" pin="2"/>
<wire x1="76.2" y1="76.2" x2="60.96" y2="76.2" width="0.1524" layer="91"/>
<wire x1="60.96" y1="76.2" x2="60.96" y2="73.66" width="0.1524" layer="91"/>
<pinref part="SJ2" gate="G$1" pin="2"/>
<wire x1="76.2" y1="73.66" x2="76.2" y2="76.2" width="0.1524" layer="91"/>
<junction x="76.2" y="76.2"/>
<junction x="91.44" y="76.2"/>
</segment>
</net>
<net name="N$4" class="0">
<segment>
<pinref part="IC1" gate="G$1" pin="BAT"/>
<pinref part="H2" gate="G$1" pin="POS"/>
<wire x1="119.38" y1="81.28" x2="165.1" y2="81.28" width="0.1524" layer="91"/>
<pinref part="H3" gate="G$1" pin="1"/>
<wire x1="165.1" y1="81.28" x2="167.64" y2="81.28" width="0.1524" layer="91"/>
<wire x1="167.64" y1="66.04" x2="165.1" y2="66.04" width="0.1524" layer="91"/>
<wire x1="165.1" y1="66.04" x2="165.1" y2="81.28" width="0.1524" layer="91"/>
<junction x="165.1" y="81.28"/>
</segment>
</net>
<net name="N$5" class="0">
<segment>
<pinref part="SJ1" gate="G$1" pin="1"/>
<pinref part="R3" gate="G$1" pin="1"/>
<wire x1="60.96" y1="68.58" x2="60.96" y2="66.04" width="0.1524" layer="91"/>
</segment>
</net>
<net name="N$7" class="0">
<segment>
<pinref part="R4" gate="G$1" pin="1"/>
<pinref part="SJ2" gate="G$1" pin="1"/>
<wire x1="76.2" y1="66.04" x2="76.2" y2="68.58" width="0.1524" layer="91"/>
</segment>
</net>
</nets>
</sheet>
</sheets>
<errors>
<approved hash="104,1,167.64,81.28,B1,POS,N$4,,,"/>
<approved hash="104,1,167.64,78.74,B1,NEG,GND,,,"/>
</errors>
</schematic>
</drawing>
</eagle>
